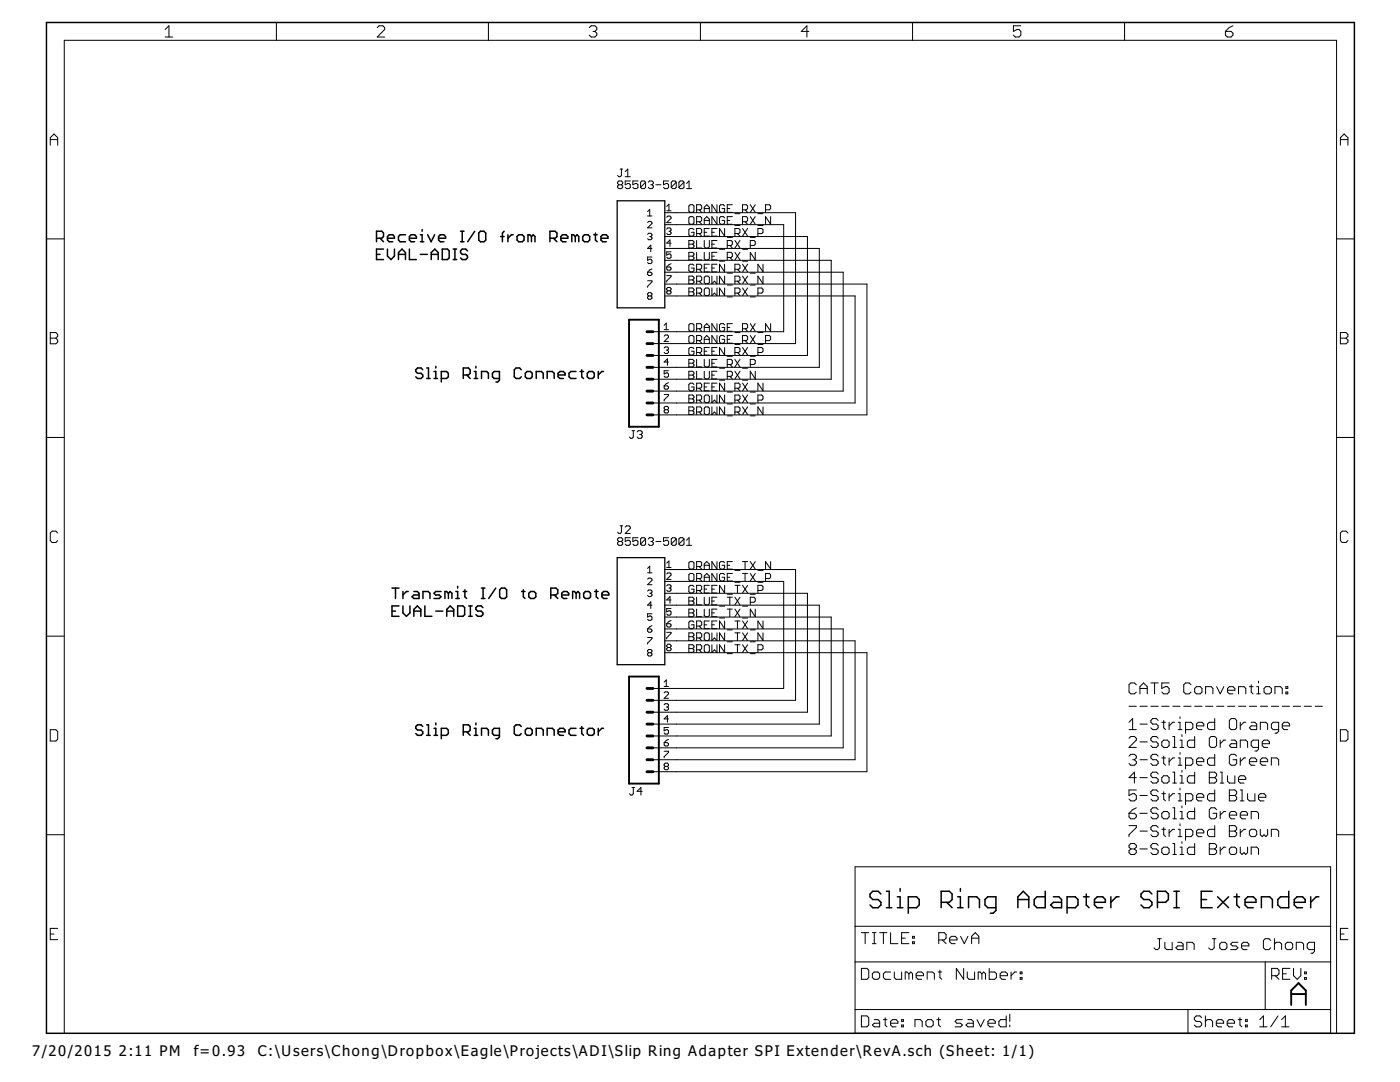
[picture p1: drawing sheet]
<?xml version="1.0" encoding="utf-8"?>
<!DOCTYPE eagle SYSTEM "eagle.dtd">
<!--
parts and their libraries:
SparkFun-Connectors: Licensing: Creative Commons ShareAlike 4.0 International - https://creativecommons.org/licenses/by-sa/4.0
-->
<eagle version="7.3.0">
<drawing>
<settings>
<setting alwaysvectorfont="yes"/>
<setting verticaltext="up"/>
</settings>
<grid distance="0.1" unitdist="inch" unit="inch" style="lines" multiple="1" display="no" altdistance="0.01" altunitdist="inch" altunit="inch"/>
<schematic xreflabel="%F%N/%S.%C%R" xrefpart="/%S.%C%R">
<libraries>
<library name="AnalogDevices">
<symbols>
<symbol name="RJ45_UNSHIELDED">
<pin name="1" x="7.62" y="7.62" length="short" rot="R180"/>
<pin name="2" x="7.62" y="5.08" length="short" rot="R180"/>
<pin name="3" x="7.62" y="2.54" length="short" rot="R180"/>
<pin name="4" x="7.62" y="0" length="short" rot="R180"/>
<pin name="5" x="7.62" y="-2.54" length="short" rot="R180"/>
<pin name="6" x="7.62" y="-5.08" length="short" rot="R180"/>
<pin name="7" x="7.62" y="-7.62" length="short" rot="R180"/>
<pin name="8" x="7.62" y="-10.16" length="short" rot="R180"/>
<wire x1="5.08" y1="10.16" x2="5.08" y2="-12.7" width="0.254" layer="94"/>
<wire x1="5.08" y1="-12.7" x2="-5.08" y2="-12.7" width="0.254" layer="94"/>
<wire x1="-5.08" y1="-12.7" x2="-5.08" y2="10.16" width="0.254" layer="94"/>
<wire x1="-5.08" y1="10.16" x2="5.08" y2="10.16" width="0.254" layer="94"/>
<text x="-5.08" y="15.24" size="1.778" layer="95">&gt;NAME</text>
<text x="-5.08" y="12.7" size="1.778" layer="96">&gt;VALUE</text>
</symbol>
</symbols>
<devicesets>
<deviceset name="85503-5001" prefix="J">
<gates>
<gate name="J$1" symbol="RJ45_UNSHIELDED" x="0" y="-5.08"/>
</gates>
<devices>
<device name="" package="85503-5001">
<connects>
<connect gate="J$1" pin="1" pad="1"/>
<connect gate="J$1" pin="2" pad="2"/>
<connect gate="J$1" pin="3" pad="3"/>
<connect gate="J$1" pin="4" pad="4"/>
<connect gate="J$1" pin="5" pad="5"/>
<connect gate="J$1" pin="6" pad="6"/>
<connect gate="J$1" pin="7" pad="7"/>
<connect gate="J$1" pin="8" pad="8"/>
</connects>
<technologies>
<technology name=""/>
</technologies>
</device>
</devices>
</deviceset>
</devicesets>
</library>
<library name="SparkFun-Connectors">
<symbols>
<symbol name="M08">
<wire x1="1.27" y1="-10.16" x2="-5.08" y2="-10.16" width="0.4064" layer="94"/>
<wire x1="-1.27" y1="-2.54" x2="0" y2="-2.54" width="0.6096" layer="94"/>
<wire x1="-1.27" y1="-5.08" x2="0" y2="-5.08" width="0.6096" layer="94"/>
<wire x1="-1.27" y1="-7.62" x2="0" y2="-7.62" width="0.6096" layer="94"/>
<wire x1="-5.08" y1="12.7" x2="-5.08" y2="-10.16" width="0.4064" layer="94"/>
<wire x1="1.27" y1="-10.16" x2="1.27" y2="12.7" width="0.4064" layer="94"/>
<wire x1="-5.08" y1="12.7" x2="1.27" y2="12.7" width="0.4064" layer="94"/>
<wire x1="-1.27" y1="2.54" x2="0" y2="2.54" width="0.6096" layer="94"/>
<wire x1="-1.27" y1="0" x2="0" y2="0" width="0.6096" layer="94"/>
<wire x1="-1.27" y1="5.08" x2="0" y2="5.08" width="0.6096" layer="94"/>
<wire x1="-1.27" y1="7.62" x2="0" y2="7.62" width="0.6096" layer="94"/>
<wire x1="-1.27" y1="10.16" x2="0" y2="10.16" width="0.6096" layer="94"/>
<text x="-5.08" y="-12.7" size="1.778" layer="96">&gt;VALUE</text>
<text x="-5.08" y="13.462" size="1.778" layer="95">&gt;NAME</text>
<pin name="1" x="5.08" y="-7.62" visible="pad" length="middle" direction="pas" swaplevel="1" rot="R180"/>
<pin name="2" x="5.08" y="-5.08" visible="pad" length="middle" direction="pas" swaplevel="1" rot="R180"/>
<pin name="3" x="5.08" y="-2.54" visible="pad" length="middle" direction="pas" swaplevel="1" rot="R180"/>
<pin name="4" x="5.08" y="0" visible="pad" length="middle" direction="pas" swaplevel="1" rot="R180"/>
<pin name="5" x="5.08" y="2.54" visible="pad" length="middle" direction="pas" swaplevel="1" rot="R180"/>
<pin name="6" x="5.08" y="5.08" visible="pad" length="middle" direction="pas" swaplevel="1" rot="R180"/>
<pin name="7" x="5.08" y="7.62" visible="pad" length="middle" direction="pas" swaplevel="1" rot="R180"/>
<pin name="8" x="5.08" y="10.16" visible="pad" length="middle" direction="pas" swaplevel="1" rot="R180"/>
</symbol>
</symbols>
<devicesets>
<deviceset name="M08" prefix="JP" uservalue="yes">
<gates>
<gate name="G$1" symbol="M08" x="-2.54" y="0"/>
</gates>
<devices>
<device name="1X08" package="1X08">
<connects>
<connect gate="G$1" pin="1" pad="1"/>
<connect gate="G$1" pin="2" pad="2"/>
<connect gate="G$1" pin="3" pad="3"/>
<connect gate="G$1" pin="4" pad="4"/>
<connect gate="G$1" pin="5" pad="5"/>
<connect gate="G$1" pin="6" pad="6"/>
<connect gate="G$1" pin="7" pad="7"/>
<connect gate="G$1" pin="8" pad="8"/>
</connects>
<technologies>
<technology name=""/>
</technologies>
</device>
<device name="LOCK" package="1X08_LOCK">
<connects>
<connect gate="G$1" pin="1" pad="1"/>
<connect gate="G$1" pin="2" pad="2"/>
<connect gate="G$1" pin="3" pad="3"/>
<connect gate="G$1" pin="4" pad="4"/>
<connect gate="G$1" pin="5" pad="5"/>
<connect gate="G$1" pin="6" pad="6"/>
<connect gate="G$1" pin="7" pad="7"/>
<connect gate="G$1" pin="8" pad="8"/>
</connects>
<technologies>
<technology name=""/>
</technologies>
</device>
<device name="LOCK_LONGPADS" package="1X08_LOCK_LONGPADS">
<connects>
<connect gate="G$1" pin="1" pad="1"/>
<connect gate="G$1" pin="2" pad="2"/>
<connect gate="G$1" pin="3" pad="3"/>
<connect gate="G$1" pin="4" pad="4"/>
<connect gate="G$1" pin="5" pad="5"/>
<connect gate="G$1" pin="6" pad="6"/>
<connect gate="G$1" pin="7" pad="7"/>
<connect gate="G$1" pin="8" pad="8"/>
</connects>
<technologies>
<technology name=""/>
</technologies>
</device>
<device name="LONGPADS" package="1X08_LONGPADS">
<connects>
<connect gate="G$1" pin="1" pad="1"/>
<connect gate="G$1" pin="2" pad="2"/>
<connect gate="G$1" pin="3" pad="3"/>
<connect gate="G$1" pin="4" pad="4"/>
<connect gate="G$1" pin="5" pad="5"/>
<connect gate="G$1" pin="6" pad="6"/>
<connect gate="G$1" pin="7" pad="7"/>
<connect gate="G$1" pin="8" pad="8"/>
</connects>
<technologies>
<technology name=""/>
</technologies>
</device>
<device name="3.5MM-8" package="SCREWTERMINAL-3.5MM-8">
<connects>
<connect gate="G$1" pin="1" pad="1"/>
<connect gate="G$1" pin="2" pad="2"/>
<connect gate="G$1" pin="3" pad="3"/>
<connect gate="G$1" pin="4" pad="4"/>
<connect gate="G$1" pin="5" pad="5"/>
<connect gate="G$1" pin="6" pad="6"/>
<connect gate="G$1" pin="7" pad="7"/>
<connect gate="G$1" pin="8" pad="8"/>
</connects>
<technologies>
<technology name=""/>
</technologies>
</device>
<device name="SMD-STRAIGHT" package="1X08_SMD">
<connects>
<connect gate="G$1" pin="1" pad="1"/>
<connect gate="G$1" pin="2" pad="2"/>
<connect gate="G$1" pin="3" pad="3"/>
<connect gate="G$1" pin="4" pad="4"/>
<connect gate="G$1" pin="5" pad="5"/>
<connect gate="G$1" pin="6" pad="6"/>
<connect gate="G$1" pin="7" pad="7"/>
<connect gate="G$1" pin="8" pad="8"/>
</connects>
<technologies>
<technology name=""/>
</technologies>
</device>
<device name="SMD-STRAIGHT-ALT" package="1X08_SMD_ALT">
<connects>
<connect gate="G$1" pin="1" pad="1"/>
<connect gate="G$1" pin="2" pad="2"/>
<connect gate="G$1" pin="3" pad="3"/>
<connect gate="G$1" pin="4" pad="4"/>
<connect gate="G$1" pin="5" pad="5"/>
<connect gate="G$1" pin="6" pad="6"/>
<connect gate="G$1" pin="7" pad="7"/>
<connect gate="G$1" pin="8" pad="8"/>
</connects>
<technologies>
<technology name=""/>
</technologies>
</device>
<device name="SMD-COMBO" package="1X08_SMD_COMBINED">
<connects>
<connect gate="G$1" pin="1" pad="1"/>
<connect gate="G$1" pin="2" pad="2"/>
<connect gate="G$1" pin="3" pad="3"/>
<connect gate="G$1" pin="4" pad="4"/>
<connect gate="G$1" pin="5" pad="5"/>
<connect gate="G$1" pin="6" pad="6"/>
<connect gate="G$1" pin="7" pad="7"/>
<connect gate="G$1" pin="8" pad="8"/>
</connects>
<technologies>
<technology name=""/>
</technologies>
</device>
<device name="BM08B-SRSS-TB" package="BM08B-SRSS-TB">
<connects>
<connect gate="G$1" pin="1" pad="1"/>
<connect gate="G$1" pin="2" pad="2"/>
<connect gate="G$1" pin="3" pad="3"/>
<connect gate="G$1" pin="4" pad="4"/>
<connect gate="G$1" pin="5" pad="5"/>
<connect gate="G$1" pin="6" pad="6"/>
<connect gate="G$1" pin="7" pad="7"/>
<connect gate="G$1" pin="8" pad="8"/>
</connects>
<technologies>
<technology name=""/>
</technologies>
</device>
<device name="SMD-MALE" package="1X08_SMD_MALE">
<connects>
<connect gate="G$1" pin="1" pad="1"/>
<connect gate="G$1" pin="2" pad="2"/>
<connect gate="G$1" pin="3" pad="3"/>
<connect gate="G$1" pin="4" pad="4"/>
<connect gate="G$1" pin="5" pad="5"/>
<connect gate="G$1" pin="6" pad="6"/>
<connect gate="G$1" pin="7" pad="7"/>
<connect gate="G$1" pin="8" pad="8"/>
</connects>
<technologies>
<technology name="">
<attribute name="PROD_ID" value="CONN-11292"/>
</technology>
</technologies>
</device>
<device name="NO_SILK" package="1X08_NO_SILK">
<connects>
<connect gate="G$1" pin="1" pad="1"/>
<connect gate="G$1" pin="2" pad="2"/>
<connect gate="G$1" pin="3" pad="3"/>
<connect gate="G$1" pin="4" pad="4"/>
<connect gate="G$1" pin="5" pad="5"/>
<connect gate="G$1" pin="6" pad="6"/>
<connect gate="G$1" pin="7" pad="7"/>
<connect gate="G$1" pin="8" pad="8"/>
</connects>
<technologies>
<technology name=""/>
</technologies>
</device>
<device name="" package="1X08_PIN1_NO_SILK">
<connects>
<connect gate="G$1" pin="1" pad="1"/>
<connect gate="G$1" pin="2" pad="2"/>
<connect gate="G$1" pin="3" pad="3"/>
<connect gate="G$1" pin="4" pad="4"/>
<connect gate="G$1" pin="5" pad="5"/>
<connect gate="G$1" pin="6" pad="6"/>
<connect gate="G$1" pin="7" pad="7"/>
<connect gate="G$1" pin="8" pad="8"/>
</connects>
<technologies>
<technology name=""/>
</technologies>
</device>
</devices>
</deviceset>
</devicesets>
</library>
<library name="frames">
<symbols>
<symbol name="FRAME_A_L">
<frame x1="0" y1="0" x2="279.4" y2="215.9" columns="6" rows="5" layer="94" border-bottom="no"/>
</symbol>
<symbol name="DOCFIELD">
<wire x1="0" y1="0" x2="71.12" y2="0" width="0.1016" layer="94"/>
<wire x1="101.6" y1="15.24" x2="87.63" y2="15.24" width="0.1016" layer="94"/>
<wire x1="0" y1="0" x2="0" y2="5.08" width="0.1016" layer="94"/>
<wire x1="0" y1="5.08" x2="71.12" y2="5.08" width="0.1016" layer="94"/>
<wire x1="0" y1="5.08" x2="0" y2="15.24" width="0.1016" layer="94"/>
<wire x1="101.6" y1="15.24" x2="101.6" y2="5.08" width="0.1016" layer="94"/>
<wire x1="71.12" y1="5.08" x2="71.12" y2="0" width="0.1016" layer="94"/>
<wire x1="71.12" y1="5.08" x2="87.63" y2="5.08" width="0.1016" layer="94"/>
<wire x1="71.12" y1="0" x2="101.6" y2="0" width="0.1016" layer="94"/>
<wire x1="87.63" y1="15.24" x2="87.63" y2="5.08" width="0.1016" layer="94"/>
<wire x1="87.63" y1="15.24" x2="0" y2="15.24" width="0.1016" layer="94"/>
<wire x1="87.63" y1="5.08" x2="101.6" y2="5.08" width="0.1016" layer="94"/>
<wire x1="101.6" y1="5.08" x2="101.6" y2="0" width="0.1016" layer="94"/>
<wire x1="0" y1="15.24" x2="0" y2="22.86" width="0.1016" layer="94"/>
<wire x1="101.6" y1="35.56" x2="0" y2="35.56" width="0.1016" layer="94"/>
<wire x1="101.6" y1="35.56" x2="101.6" y2="22.86" width="0.1016" layer="94"/>
<wire x1="0" y1="22.86" x2="101.6" y2="22.86" width="0.1016" layer="94"/>
<wire x1="0" y1="22.86" x2="0" y2="35.56" width="0.1016" layer="94"/>
<wire x1="101.6" y1="22.86" x2="101.6" y2="15.24" width="0.1016" layer="94"/>
<text x="1.27" y="1.27" size="2.54" layer="94">Date:</text>
<text x="12.7" y="1.27" size="2.54" layer="94">&gt;LAST_DATE_TIME</text>
<text x="72.39" y="1.27" size="2.54" layer="94">Sheet:</text>
<text x="86.36" y="1.27" size="2.54" layer="94">&gt;SHEET</text>
<text x="88.9" y="11.43" size="2.54" layer="94">REV:</text>
<text x="1.27" y="19.05" size="2.54" layer="94">TITLE:</text>
<text x="1.27" y="11.43" size="2.54" layer="94">Document Number:</text>
<text x="17.78" y="19.05" size="2.54" layer="94">&gt;DRAWING_NAME</text>
</symbol>
</symbols>
<devicesets>
<deviceset name="FRAME_A_L" prefix="FRAME" uservalue="yes">
<gates>
<gate name="G$1" symbol="FRAME_A_L" x="0" y="0" addlevel="always"/>
<gate name="G$2" symbol="DOCFIELD" x="172.72" y="0" addlevel="always"/>
</gates>
<devices>
<device name="">
<technologies>
<technology name=""/>
</technologies>
</device>
</devices>
</deviceset>
</devicesets>
</library>
</libraries>
<attributes>
</attributes>
<variantdefs>
</variantdefs>
<classes>
<class number="0" name="default" width="0" drill="0">
</class>
</classes>
<parts>
<part name="J1" library="AnalogDevices" deviceset="85503-5001" device="">
<attribute name="PARTNO" value="855035001"/>
</part>
<part name="J2" library="AnalogDevices" deviceset="85503-5001" device="">
<attribute name="PARTNO" value="855035001"/>
</part>
<part name="J3" library="SparkFun-Connectors" deviceset="M08" device="LOCK"/>
<part name="J4" library="SparkFun-Connectors" deviceset="M08" device="LOCK"/>
<part name="FRAME1" library="frames" deviceset="FRAME_A_L" device=""/>
</parts>
<sheets>
<sheet>
<plain>
<text x="70.358" y="165.1" size="2.54" layer="97" ratio="12">Receive I/O from Remote
EVAL-ADIS</text>
<text x="73.66" y="88.9" size="2.54" layer="97" ratio="12">Transmit I/O to Remote
EVAL-ADIS</text>
<text x="78.74" y="139.7" size="2.54" layer="97" ratio="12">Slip Ring Connector</text>
<text x="78.74" y="63.5" size="2.54" layer="97" ratio="12">Slip Ring Connector</text>
<text x="175.768" y="26.67" size="3.81" layer="94">Slip Ring Adapter SPI Extender</text>
<text x="236.474" y="17.78" size="2.54" layer="94">Juan Jose Chong</text>
<text x="265.684" y="5.842" size="5.08" layer="94">A</text>
<text x="231.14" y="38.1" size="2.54" layer="97">CAT5 Convention:
------------------
1-Striped Orange
2-Solid Orange
3-Striped Green
4-Solid Blue
5-Striped Blue
6-Solid Green
7-Striped Brown
8-Solid Brown</text>
</plain>
<instances>
<instance part="J1" gate="J$1" x="127" y="167.64">
<attribute name="PARTNO" x="127" y="167.64" size="1.778" layer="96" display="off"/>
</instance>
<instance part="J2" gate="J$1" x="127" y="91.44">
<attribute name="PARTNO" x="127" y="91.44" size="1.778" layer="96" display="off"/>
</instance>
<instance part="J3" gate="G$1" x="129.54" y="142.24" rot="MR180"/>
<instance part="J4" gate="G$1" x="129.54" y="66.04" rot="MR180"/>
<instance part="FRAME1" gate="G$1" x="0" y="0"/>
<instance part="FRAME1" gate="G$2" x="172.72" y="0"/>
</instances>
<busses>
</busses>
<nets>
<net name="ORANGE_RX_P" class="0">
<segment>
<pinref part="J1" gate="J$1" pin="1"/>
<wire x1="134.62" y1="175.26" x2="160.02" y2="175.26" width="0.1524" layer="91"/>
<label x="137.16" y="175.26" size="1.778" layer="95"/>
<pinref part="J3" gate="G$1" pin="2"/>
<wire x1="134.62" y1="147.32" x2="160.02" y2="147.32" width="0.1524" layer="91"/>
<wire x1="160.02" y1="147.32" x2="160.02" y2="175.26" width="0.1524" layer="91"/>
<label x="137.16" y="147.32" size="1.778" layer="95"/>
</segment>
</net>
<net name="GREEN_RX_P" class="0">
<segment>
<pinref part="J1" gate="J$1" pin="3"/>
<wire x1="134.62" y1="170.18" x2="162.56" y2="170.18" width="0.1524" layer="91"/>
<label x="137.16" y="170.18" size="1.778" layer="95"/>
<pinref part="J3" gate="G$1" pin="3"/>
<wire x1="134.62" y1="144.78" x2="162.56" y2="144.78" width="0.1524" layer="91"/>
<wire x1="162.56" y1="144.78" x2="162.56" y2="170.18" width="0.1524" layer="91"/>
<label x="137.16" y="144.78" size="1.778" layer="95"/>
</segment>
</net>
<net name="BLUE_RX_P" class="0">
<segment>
<pinref part="J1" gate="J$1" pin="4"/>
<wire x1="134.62" y1="167.64" x2="165.1" y2="167.64" width="0.1524" layer="91"/>
<label x="137.16" y="167.64" size="1.778" layer="95"/>
<pinref part="J3" gate="G$1" pin="4"/>
<wire x1="134.62" y1="142.24" x2="165.1" y2="142.24" width="0.1524" layer="91"/>
<wire x1="165.1" y1="142.24" x2="165.1" y2="167.64" width="0.1524" layer="91"/>
<label x="137.16" y="142.24" size="1.778" layer="95"/>
</segment>
</net>
<net name="BLUE_RX_N" class="0">
<segment>
<pinref part="J1" gate="J$1" pin="5"/>
<wire x1="134.62" y1="165.1" x2="167.64" y2="165.1" width="0.1524" layer="91"/>
<label x="137.16" y="165.1" size="1.778" layer="95"/>
<pinref part="J3" gate="G$1" pin="5"/>
<wire x1="134.62" y1="139.7" x2="167.64" y2="139.7" width="0.1524" layer="91"/>
<wire x1="167.64" y1="139.7" x2="167.64" y2="165.1" width="0.1524" layer="91"/>
<label x="137.16" y="139.7" size="1.778" layer="95"/>
</segment>
</net>
<net name="GREEN_RX_N" class="0">
<segment>
<pinref part="J1" gate="J$1" pin="6"/>
<wire x1="134.62" y1="162.56" x2="170.18" y2="162.56" width="0.1524" layer="91"/>
<label x="137.16" y="162.56" size="1.778" layer="95"/>
<pinref part="J3" gate="G$1" pin="6"/>
<wire x1="134.62" y1="137.16" x2="170.18" y2="137.16" width="0.1524" layer="91"/>
<wire x1="170.18" y1="137.16" x2="170.18" y2="162.56" width="0.1524" layer="91"/>
<label x="137.16" y="137.16" size="1.778" layer="95"/>
</segment>
</net>
<net name="BROWN_RX_N" class="0">
<segment>
<pinref part="J1" gate="J$1" pin="7"/>
<wire x1="134.62" y1="160.02" x2="175.26" y2="160.02" width="0.1524" layer="91"/>
<label x="137.16" y="160.02" size="1.778" layer="95"/>
<pinref part="J3" gate="G$1" pin="8"/>
<wire x1="134.62" y1="132.08" x2="175.26" y2="132.08" width="0.1524" layer="91"/>
<wire x1="175.26" y1="132.08" x2="175.26" y2="160.02" width="0.1524" layer="91"/>
<label x="137.16" y="132.08" size="1.778" layer="95"/>
</segment>
</net>
<net name="BROWN_RX_P" class="0">
<segment>
<pinref part="J1" gate="J$1" pin="8"/>
<wire x1="134.62" y1="157.48" x2="172.72" y2="157.48" width="0.1524" layer="91"/>
<label x="137.16" y="157.48" size="1.778" layer="95"/>
<pinref part="J3" gate="G$1" pin="7"/>
<wire x1="134.62" y1="134.62" x2="172.72" y2="134.62" width="0.1524" layer="91"/>
<wire x1="172.72" y1="134.62" x2="172.72" y2="157.48" width="0.1524" layer="91"/>
<label x="137.16" y="134.62" size="1.778" layer="95"/>
</segment>
</net>
<net name="ORANGE_TX_N" class="0">
<segment>
<pinref part="J2" gate="J$1" pin="1"/>
<wire x1="134.62" y1="99.06" x2="160.02" y2="99.06" width="0.1524" layer="91"/>
<label x="137.16" y="99.06" size="1.778" layer="95"/>
<pinref part="J4" gate="G$1" pin="2"/>
<wire x1="134.62" y1="71.12" x2="160.02" y2="71.12" width="0.1524" layer="91"/>
<wire x1="160.02" y1="71.12" x2="160.02" y2="99.06" width="0.1524" layer="91"/>
</segment>
</net>
<net name="ORANGE_TX_P" class="0">
<segment>
<pinref part="J2" gate="J$1" pin="2"/>
<wire x1="134.62" y1="96.52" x2="157.48" y2="96.52" width="0.1524" layer="91"/>
<label x="137.16" y="96.52" size="1.778" layer="95"/>
<pinref part="J4" gate="G$1" pin="1"/>
<wire x1="134.62" y1="73.66" x2="157.48" y2="73.66" width="0.1524" layer="91"/>
<wire x1="157.48" y1="73.66" x2="157.48" y2="96.52" width="0.1524" layer="91"/>
</segment>
</net>
<net name="GREEN_TX_P" class="0">
<segment>
<pinref part="J2" gate="J$1" pin="3"/>
<wire x1="134.62" y1="93.98" x2="162.56" y2="93.98" width="0.1524" layer="91"/>
<label x="137.16" y="93.98" size="1.778" layer="95"/>
<pinref part="J4" gate="G$1" pin="3"/>
<wire x1="134.62" y1="68.58" x2="162.56" y2="68.58" width="0.1524" layer="91"/>
<wire x1="162.56" y1="68.58" x2="162.56" y2="93.98" width="0.1524" layer="91"/>
</segment>
</net>
<net name="BLUE_TX_P" class="0">
<segment>
<pinref part="J2" gate="J$1" pin="4"/>
<wire x1="134.62" y1="91.44" x2="165.1" y2="91.44" width="0.1524" layer="91"/>
<label x="137.16" y="91.44" size="1.778" layer="95"/>
<pinref part="J4" gate="G$1" pin="4"/>
<wire x1="134.62" y1="66.04" x2="165.1" y2="66.04" width="0.1524" layer="91"/>
<wire x1="165.1" y1="66.04" x2="165.1" y2="91.44" width="0.1524" layer="91"/>
</segment>
</net>
<net name="BLUE_TX_N" class="0">
<segment>
<pinref part="J2" gate="J$1" pin="5"/>
<wire x1="134.62" y1="88.9" x2="167.64" y2="88.9" width="0.1524" layer="91"/>
<label x="137.16" y="88.9" size="1.778" layer="95"/>
<pinref part="J4" gate="G$1" pin="5"/>
<wire x1="134.62" y1="63.5" x2="167.64" y2="63.5" width="0.1524" layer="91"/>
<wire x1="167.64" y1="63.5" x2="167.64" y2="88.9" width="0.1524" layer="91"/>
</segment>
</net>
<net name="GREEN_TX_N" class="0">
<segment>
<pinref part="J2" gate="J$1" pin="6"/>
<wire x1="134.62" y1="86.36" x2="170.18" y2="86.36" width="0.1524" layer="91"/>
<label x="137.16" y="86.36" size="1.778" layer="95"/>
<pinref part="J4" gate="G$1" pin="6"/>
<wire x1="134.62" y1="60.96" x2="170.18" y2="60.96" width="0.1524" layer="91"/>
<wire x1="170.18" y1="60.96" x2="170.18" y2="86.36" width="0.1524" layer="91"/>
</segment>
</net>
<net name="BROWN_TX_N" class="0">
<segment>
<pinref part="J2" gate="J$1" pin="7"/>
<wire x1="134.62" y1="83.82" x2="172.72" y2="83.82" width="0.1524" layer="91"/>
<label x="137.16" y="83.82" size="1.778" layer="95"/>
<pinref part="J4" gate="G$1" pin="7"/>
<wire x1="134.62" y1="58.42" x2="172.72" y2="58.42" width="0.1524" layer="91"/>
<wire x1="172.72" y1="58.42" x2="172.72" y2="83.82" width="0.1524" layer="91"/>
</segment>
</net>
<net name="BROWN_TX_P" class="0">
<segment>
<pinref part="J2" gate="J$1" pin="8"/>
<wire x1="134.62" y1="81.28" x2="175.26" y2="81.28" width="0.1524" layer="91"/>
<label x="137.16" y="81.28" size="1.778" layer="95"/>
<pinref part="J4" gate="G$1" pin="8"/>
<wire x1="134.62" y1="55.88" x2="175.26" y2="55.88" width="0.1524" layer="91"/>
<wire x1="175.26" y1="55.88" x2="175.26" y2="81.28" width="0.1524" layer="91"/>
</segment>
</net>
<net name="ORANGE_RX_N" class="0">
<segment>
<pinref part="J1" gate="J$1" pin="2"/>
<wire x1="134.62" y1="172.72" x2="157.48" y2="172.72" width="0.1524" layer="91"/>
<pinref part="J3" gate="G$1" pin="1"/>
<wire x1="134.62" y1="149.86" x2="157.48" y2="149.86" width="0.1524" layer="91"/>
<wire x1="157.48" y1="149.86" x2="157.48" y2="172.72" width="0.1524" layer="91"/>
<label x="137.16" y="172.72" size="1.778" layer="95"/>
<label x="137.16" y="149.86" size="1.778" layer="95"/>
</segment>
</net>
</nets>
</sheet>
</sheets>
</schematic>
</drawing>
<compatibility>
<note version="6.3" minversion="6.2.2" severity="warning">
Since Version 6.2.2 text objects can contain more than one line,
which will not be processed correctly with this version.
</note>
</compatibility>
</eagle>
